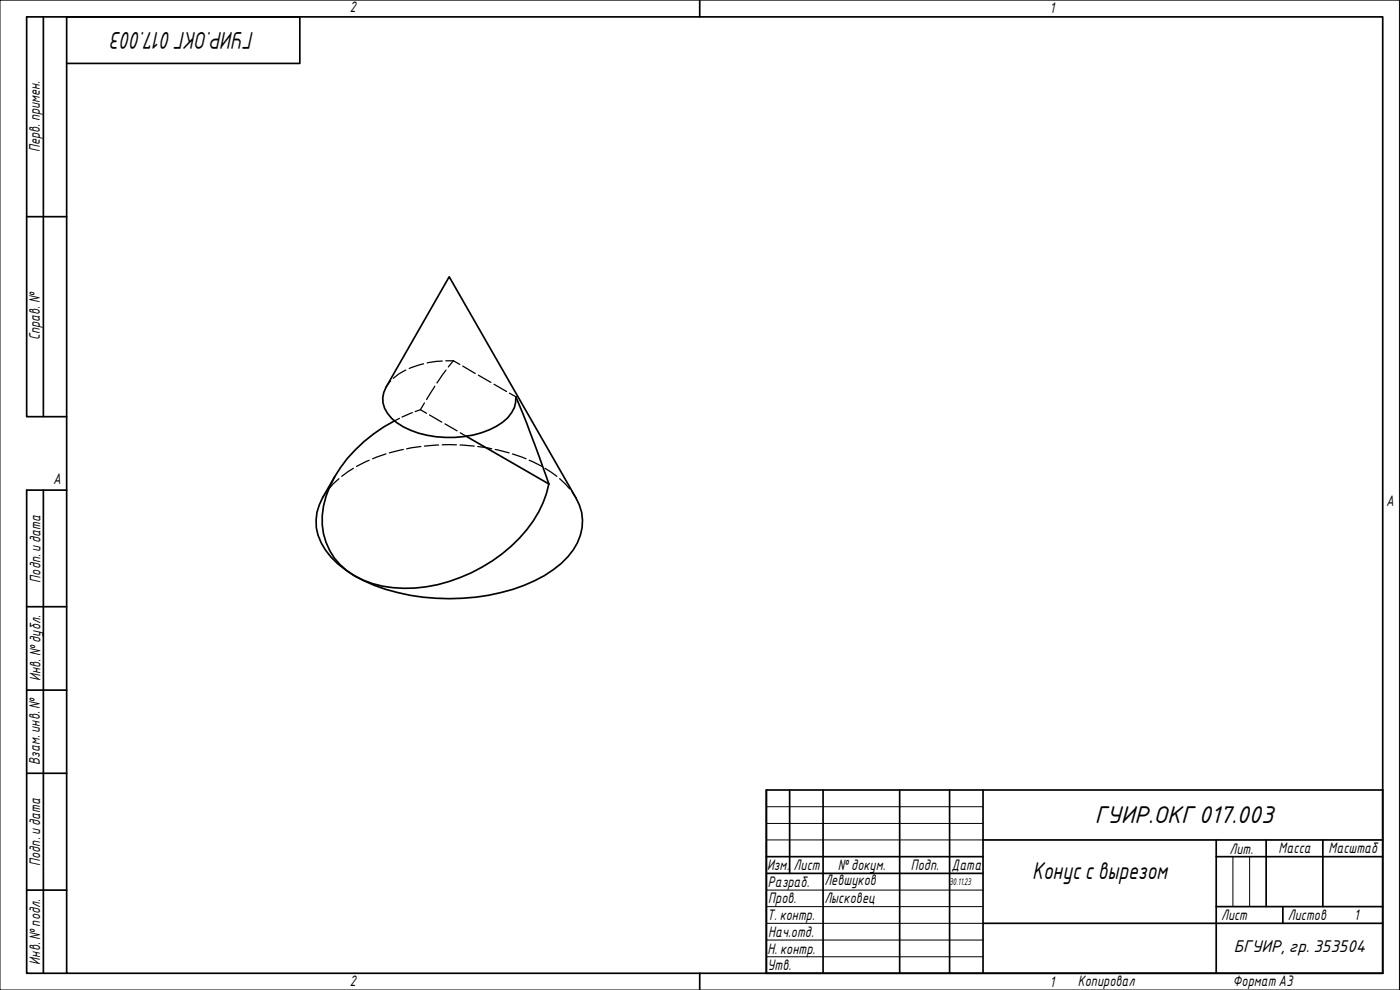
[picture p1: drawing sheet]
<svg xmlns="http://www.w3.org/2000/svg" width="420mm" height="297mm" viewBox="0 0 420 297" stroke-linecap="round" stroke-linejoin="round" font-family="sans-serif">
<g fill="none" stroke="#000" stroke-width=".38">
<path d="M117.2 114.3l-1.3 1.8M121.8 111l-2.1 1.2-1.7 1.3M127.1 109.1l-4.3 1.4M130.5 115.9l-2.5 4M132.7 108.3l-4.5 .6M133.8 108.3h2.3M133.9 111l-2.8 3.9M136.1 108.3l-1.5 1.8M136.1 108.3l1.9 1M138.9 109.8l3.7 2.3M143.6 112.6l3.7 2.1M148.3 115.3l3.7 2.2"/>
<path d="M152.9 118l1.9 1M110.8 138.1l-3.8 1.8M115.8 136.2l-4 1.5M119.9 125.5l-1.5 .8M121 134.9l-4.2 1M123.8 123.8l-3.2 1.3M126.2 122.9l1.8 1.1M126.2 122.9l-1.6 .6M126.3 134l-4.3 .7M127.4 120.9l-1.2 2M128.9 124.5l3.7 2.2M131.6 133.5l-4.2 .3"/>
<path d="M132.7 133.5h4.3M133.5 127.2l3.7 2.1M138 133.5l4.3 .3M138.1 129.8l1.9 1.1M143.4 134l4.2 .7M148.7 134.9l4.1 1M153.8 136.2l4.1 1.5M158.8 138.1l3.9 1.8M98 147.5l-1.2 1.8M101.7 143.6l-1.8 1.6-1.2 1.5M106 140.5l-3.4 2.4M163.6 140.5l3.5 2.4"/>
<path d="M168 143.6l2.9 3.1M171.6 147.5l1.2 1.8"/>
</g>
<path d="M118.4 126.3a43.3 43.3 0 0 0-19.5 19.7 20.5 20.5 0 0 0 3.2 23.5 26.8 26.8 0 0 0 19.1 7 48.2 48.2 0 0 0 38.8-20.2 30.7 30.7 0 0 0 4.7-11.1M140 130.9l24.7 14.3M100.5 142.9l-3.7 6.4a14.5 14.5 0 0 0 2.5 17.8 37.3 37.3 0 0 0 20 10.7 64.4 64.4 0 0 0 41.2-3.6 26.5 26.5 0 0 0 12.8-11.3 13.9 13.9 0 0 0-.5-13.6l-38-66.3-18.9 33.1a7.3 7.3 0 0 0 1.6 9.4 26.2 26.2 0 0 0 19 5.7 24.9 24.9 0 0 0 15.9-5.9 8 8 0 0 0 2.4-6.3l3.3 7.9 6.6 18.3" fill="none" stroke="#000" stroke-width=".51"/>
<path d="M20 5.1h395v286.9h-395zM210 0v5.1M210 292v5" fill="none" stroke="#000" stroke-width=".51"/>
<path d="M0 0h420v297h-420z" fill="none" stroke="#000" stroke-width=".3"/>
<g fill="none" stroke="#000" stroke-width=".51">
<path d="M230 237h185v55h-185zM237 237v25.1M247 237v55M270 237v55M285 237v55M295 237v55M230 257h65M295 252h120M365 257h50M365 252v40M380 252v20M397 252v20"/>
<path d="M230 262.1h65M295 277h120M365 272h50M385 272v5"/>
</g>
<path d="M230 242h65M230 247.1h65M230 252h65M370 257v15M375 257v15M230 267.1h65M230 272h65M230 277h65M230 282.1h65M230 287.1h65" fill="none" stroke="#000" stroke-width=".3"/>
<path d="M13 5.1v119.9M20 19h70v-13.9h-82v119.9h12M8 65h12M13 147.1v144.9M20 147.1h-12v144.9h12M8 182h12M8 207.1h12M8 232h12M8 267.1h12" fill="none" stroke="#000" stroke-width=".51"/>
<g font-size="7">
<text x="76.3" y="9.5" transform="rotate(180 76.3 9.5)">ГУИР.ОКГ017.003</text>
<text x="328.5" y="246.9">ГУИР.ОКГ017.003</text>
<text x="309.8" y="263.8">Конуссвырезом</text>
</g>
<text font-size="4.9" x="370.3" y="285.7">БГУИР, гр. 353504</text>
<g font-size="4.4">
<text x="105" y="3.7">2</text>
<text x="315" y="3.8">1</text>
<text x="11.9" y="45.6" transform="rotate(-90 11.9 45.6)">Перв. примен.</text>
<text x="12" y="102.2" transform="rotate(-90 12 102.2)">Справ. №</text>
<text x="16" y="145.2">A</text>
<text x="416" y="151.7">A</text>
<text x="12.2" y="174.8" transform="rotate(-90 12.2 174.8)">Подп. идата</text>
<text x="12.2" y="204.3" transform="rotate(-90 12.2 204.3)">Инв. №дубл.</text>
<text x="12" y="229.5" transform="rotate(-90 12 229.5)">Взам. инв. №</text>
<text x="369" y="256.1">Лит.</text>
<text x="383.7" y="256.1">Масса</text>
<text x="398.7" y="256.1">Масштаб</text>
<text x="12.1" y="259.8" transform="rotate(-90 12.1 259.8)">Подп. идата</text>
<text x="230.2" y="261.1">Изм.</text>
<text x="238.2" y="261.1">Лист</text>
<text x="251.5" y="261">№докум.</text>
<text x="273.4" y="261.2">Подп.</text>
<text x="285.6" y="261.2">Дата</text>
<text x="230.4" y="266.1">Разраб.</text>
<text x="247.4" y="265.7">Левшуков</text>
<text x="230.6" y="271.1">Пров.</text>
<text x="247.4" y="270.9">Лысковец</text>
<text x="230.3" y="276.1">Т. контр.</text>
<text x="230.5" y="281.1">Нач.отд.</text>
<text x="366.5" y="276.1">Лист</text>
<text x="386.5" y="276.1">Листов</text>
<text x="406.4" y="276">1</text>
<text x="230.4" y="286.1">Н. контр.</text>
<text x="12.1" y="289.4" transform="rotate(-90 12.1 289.4)">Инв. №подл.</text>
<text x="230.3" y="291.1">Утв.</text>
<text x="105" y="295.9">2</text>
<text x="315" y="296.1">1</text>
<text x="323.5" y="295.8">Копировал</text>
<text x="370" y="295.8">Формат А3</text>
</g>
<text font-size="2.8" x="285" y="265.5">30.11.23</text>
</svg>
